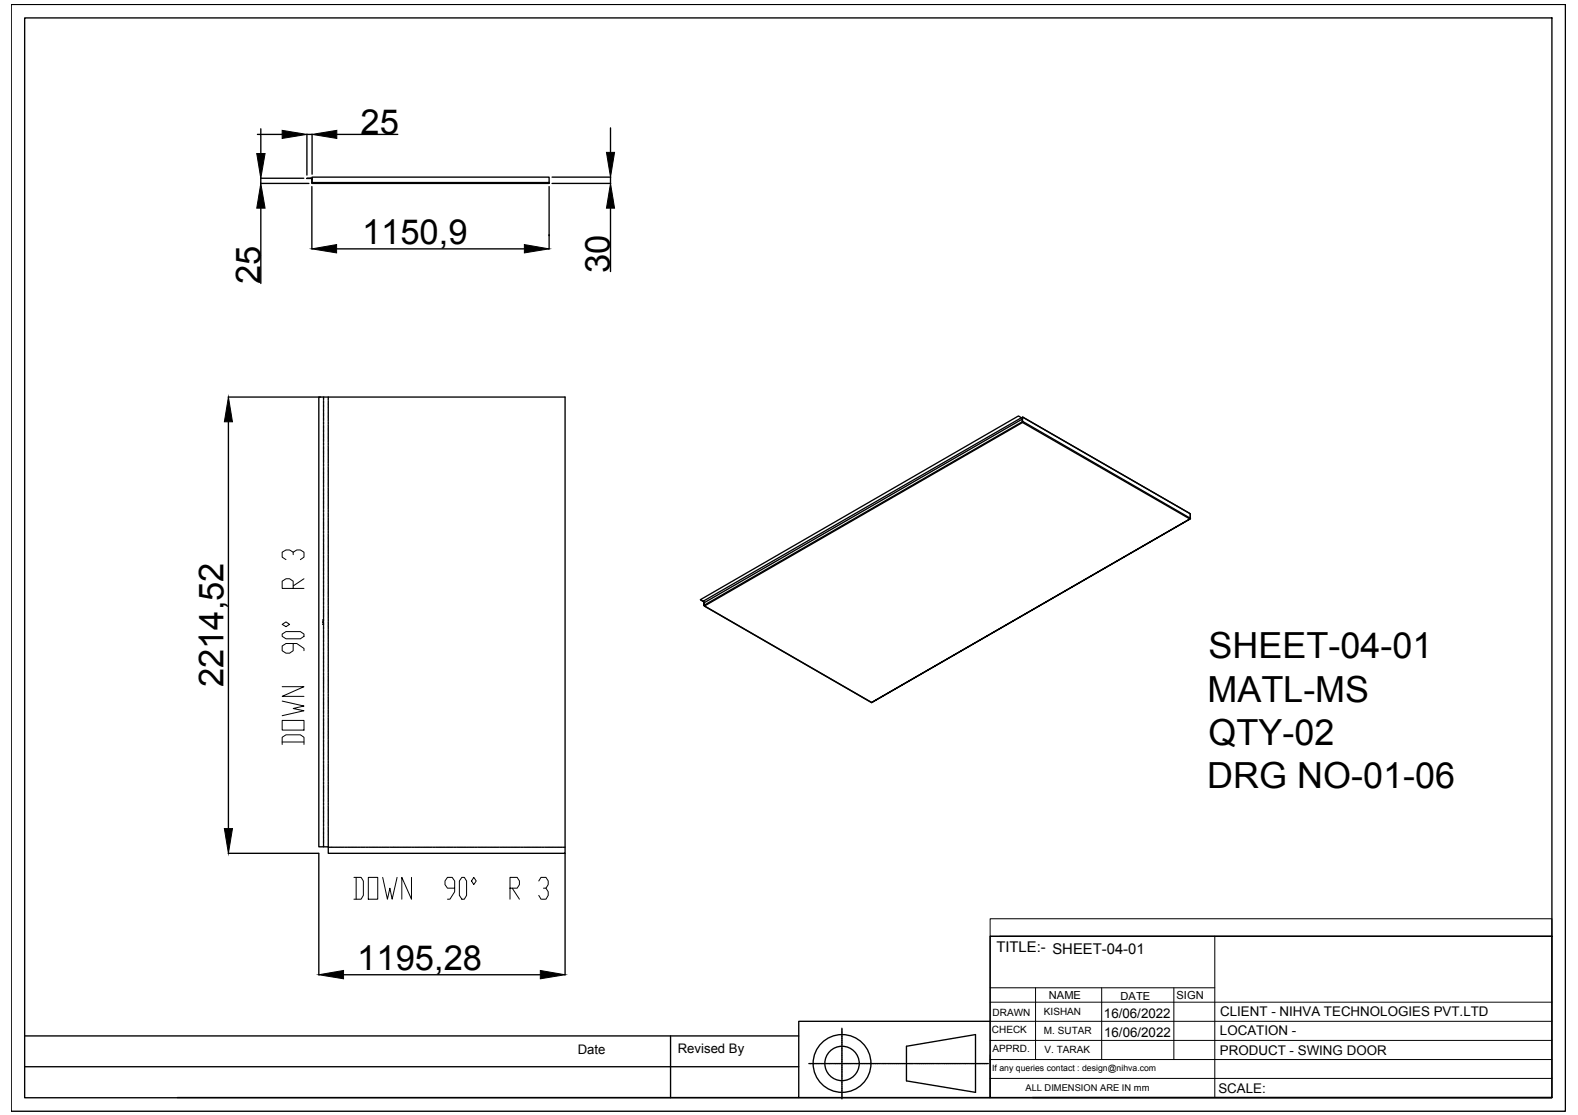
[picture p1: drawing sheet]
<svg xmlns="http://www.w3.org/2000/svg" width="297mm" height="210mm" viewBox="0 0 297 210" stroke-linecap="round" stroke-linejoin="round" font-family="sans-serif">
<!-- layer: 0 -->
<g fill="none" stroke="#000" stroke-width=".25">
<path d="M2.1 .8h292.6v208.4h-292.6zM4.6 3.4h287.5v203.3h-287.5zM48.5 25.3h4.6M49.1 34.5h9.1M49.1 33.6h8.1M49.1 24.2v4.7M49.1 33.6v.9M49.1 39.2v14.2M57.8 33.6h.7zM57.8 25.3v7.7M57.8 25.3h.9M58.6 33.5l.2 .2"/>
<path d="M58.6 33.6l.1 .1M58.7 35.1v11.8M58.7 33.8v.5l.2 .2M58.7 34.5h.1M58.7 33.8v-.5h44.7v1.1M58.7 33.8v.6h44.7M58.7 25.3v7.5M58.8 34.3l.1 .1M58.9 34.5h.1M58.9 34.5h44.5M63.4 25.3h11.5M103.4 34.4v.1h-44.6"/>
<path d="M103.4 35.1v11.8M103.9 34.5h11.1M103.9 33.3h11.1M114.9 24.1v4.6M114.9 33.3v1.2M114.9 39.2v11.9M63.4 46.8h35.3M43 74.7h17.4M43 79.4v76.6M60 74.7h46.4v85.9h-44.6v-1.2h-1.8zM60.9 74.7v.5M60.9 75.3h.1"/>
<path d="M60.9 75.5v.4M60.9 76v.1M60.9 76.2v.5M60.9 76.8v.1M60.9 77v.5M60.9 77.6v.1M60.9 77.8v.5M60.9 78.4v.1M60.9 78.6v.5M60.9 79.2v.1M60.9 79.4v.5M60.9 80v.1"/>
<path d="M61.8 74.7v.5M61.8 75.3h.1M61.8 75.5v.4M61.8 76v.1M61.8 76.2v.5M61.8 76.8v.1M61.8 77v.5M61.8 77.6v.1M61.8 77.8v.5M61.8 78.4v.1M61.8 78.6v.5M61.8 79.2v.1"/>
<path d="M61.8 79.4v.5M61.8 80v.1M192.3 78.6l-59.9 34.6-.5-.3M192.3 78.6l-.6-.3-59.8 34.6 .5 .3M192.3 78.6l.1 .3M192.4 79.3l.1 .2M192.5 78.5l31.6 18.2v.9l-31.6-18.3zM192.5 78.5l31.6 18.2v.9M192.5 79.3v.1M60.9 80.2v.5M60.9 80.8v.1M60.9 81v.4"/>
<path d="M60.9 81.6h.1M60.9 81.7v.5M60.9 82.3v.2M60.9 82.5v.5M60.9 83.1v.1M60.9 83.3v.5M60.9 83.9v.1M60.9 84.1v.5M60.9 84.7v.1M60.9 84.9v.5M60.9 85.5v.1M60.9 85.7v.5"/>
<path d="M60.9 86.3v.1M60.9 86.5v.5M60.9 87.1v.1M60.9 87.3v.4M60.9 87.9v.1M60.9 88v.5M60.9 88.6v.2M60.9 88.8v.6M60.9 89.4v.1M60.9 89.6v.5M60.9 90.2v.1M60.9 90.4v.5"/>
<path d="M60.9 91v.1M60.9 91.2v.5M60.9 91.8v.1M60.9 92v.5M60.9 92.6v.1M60.9 92.8v.5M60.9 93.4v.1M60.9 93.6v.5M60.9 94.2v.1M60.9 94.3v.6M60.9 94.9v.2M60.9 95.2v.5"/>
<path d="M60.9 95.7v.1M60.9 96v.4M60.9 96.5v.1M60.9 96.7v.5M60.9 97.3v.1M60.9 97.5v.5M60.9 98.1v.1M60.9 98.3v.5M60.9 98.9v.1M60.9 99.1v.5M60.9 99.7v.1M61.8 80.2v.5"/>
<path d="M61.8 80.8v.1M61.8 81v.4M61.8 81.6h.1M61.8 81.7v.5M61.8 82.3v.2M61.8 82.5v.5M61.8 83.1v.1M61.8 83.3v.5M61.8 83.9v.1M61.8 84.1v.5M61.8 84.7v.1M61.8 84.9v.5"/>
<path d="M61.8 85.5v.1M61.8 85.7v.5M61.8 86.3v.1M61.8 86.5v.5M61.8 87.1v.1M61.8 87.3v.4M61.8 87.9v.1M61.8 88v.5M61.8 88.6v.2M61.8 88.8v.6M61.8 89.4v.1M61.8 89.6v.5"/>
<path d="M61.8 90.2v.1M61.8 90.4v.5M61.8 91v.1M61.8 91.2v.5M61.8 91.8v.1M61.8 92v.5M61.8 92.6v.1M61.8 92.8v.5M61.8 93.4v.1M61.8 93.6v.5M61.8 94.2v.1M61.8 94.3v.6"/>
<path d="M61.8 94.9v.2M61.8 95.2v.5M61.8 95.7v.1M61.8 96v.4M61.8 96.5v.1M61.8 96.7v.5M61.8 97.3v.1M61.8 97.5v.5M61.8 98.1v.1M61.8 98.3v.5M61.8 98.9v.1M61.8 99.1v.5"/>
<path d="M61.8 99.7v.1M61.8 99.9v.5M224 97.7l-31.5-18.2-59.9 34.6 31.5 18.1M224.1 97.5l-.1 .2M61.8 100.5v.1M61.8 100.7v.5M61.8 101.2v.2M61.8 101.5v.5M61.8 102.1h.1M61.8 102.3v.4M61.8 102.8v.1M61.8 103v.5"/>
<path d="M61.8 103.6v.1M61.8 103.8v.5M61.8 104.4v.1M61.8 104.6v.5M61.8 105.2v.1M61.8 105.4v.5M61.8 106v.1M61.8 106.2v.5M61.8 106.8v.1M61.8 107v.5M61.8 107.6h.1M61.8 107.8v.4"/>
<path d="M61.8 108.4h.1M61.8 108.5v.5M61.8 109.1v.1M61.8 109.3v.5M61.8 109.9v.1M61.8 110.1v.5M61.8 110.7v.1M61.8 110.9v.5M61.8 111.5v.1M61.8 111.7v.5M61.8 112.3v.1M61.8 112.5v.5"/>
<path d="M61.8 113.1v.1M61.8 113.3v.5M61.8 113.9h.1M61.8 114.1v.4M61.8 114.7v.1M61.8 114.8v.5M61.8 115.4v.2M61.8 115.6v.5M61.8 116.2v.1M61.8 116.4v.5M61.8 117v.1M61.8 117.2v.5"/>
<path d="M61.8 117.8v.1M61.8 118v.5M61.8 118.6v.1M61.8 118.8v.5M61.8 119.4v.1M61.8 119.6v.5M132.4 113.2l.2 .2zM132.5 113.4v.5v-.4l59.9-34.6v.5l-59.9 34.5 .1 .2 31.5 18.2M132.5 113.4v.1M132.5 113.9l.1 .2M61.8 120.2v.1M61.8 120.4v.4"/>
<path d="M61.8 121v.1M61.8 121.1v.6M61.8 121.7v.2M61.8 121.9v.6M61.8 122.5v.1M61.8 122.8v.4M61.8 123.3v.1M61.8 123.5v.5M61.8 124.1v.1M61.8 124.3v.5M61.8 124.9v.1M61.8 125.1v.5"/>
<path d="M61.8 125.7v.1M61.8 125.9v.5M61.8 126.5v.1M61.8 126.7v.5M61.8 127.3v.1M61.8 127.5v.5M61.8 128v.2M61.8 128.3v.5M61.8 128.8v.1M61.8 129v.5M61.8 129.6v.1M61.8 129.8v.5"/>
<path d="M61.8 130.4v.1M61.8 130.6v.5M61.8 131.2v.1M61.8 131.4v.5M61.8 132v.1M61.8 132.2v.5M61.8 132.8v.1M61.8 133v.5M61.8 133.6v.1M61.8 133.8v.5M61.8 134.4h.1M61.8 134.6v.4"/>
<path d="M61.8 135.2h.1M61.8 135.3v.5M61.8 135.9v.1M61.8 136.1v.5M61.8 136.7v.1M61.8 136.9v.5M61.8 137.5v.1M61.8 137.7v.5M61.8 138.3v.1M61.8 138.5v.5M61.8 139.1v.1M61.8 139.3v.5"/>
<path d="M61.8 139.9v.1M164.1 132.2l59.9-34.5zM60.9 144v.5M60.9 144.6v.1M60.9 144.8v.5M60.9 145.4v.1M60.9 145.6v.5M60.9 146.2v.1M60.9 146.4v.5M60.9 147v.1M60.9 147.2v.4M60.9 147.8v.1"/>
<path d="M60.9 147.9v.5M60.9 148.5v.2M60.9 148.7v.6M60.9 149.3v.1M60.9 149.5v.5M60.9 150.1v.1M60.9 150.3v.5M60.9 150.9v.1M60.9 151.1v.5M60.9 151.7v.1M60.9 151.9v.5M60.9 152.5v.1"/>
<path d="M60.9 152.7v.5M60.9 153.3v.1M60.9 153.5v.5M60.9 154.1v.1M60.9 154.2v.6M60.9 154.8v.2M60.9 155.1v.4M60.9 155.6v.1M60.9 155.8v.5M60.9 156.4v.1M60.9 156.6v.5M60.9 157.2v.1"/>
<path d="M60.9 157.4v.5M60.9 158v.1M60.9 158.2v.5M60.9 158.8v.1M60.9 159v.4M61.8 140.1v.5M61.8 140.7h.1M61.8 140.9v.4M61.8 141.5h.1M61.8 141.6v.5M61.8 142.2v.2M61.8 142.4v.5"/>
<path d="M61.8 143v.1M61.8 143.2v.5M61.8 143.8v.1M61.8 144v.5M61.8 144.6v.1M61.8 144.8v.5M61.8 145.4v.1M61.8 145.6v.5M61.8 146.2v.1M61.8 146.4v.5M61.8 147v.1M61.8 147.2v.4"/>
<path d="M61.8 147.8v.1M61.8 147.9v.5M61.8 148.5v.2M61.8 148.7v.6M61.8 149.3v.1M61.8 149.5v.5M61.8 150.1v.1M61.8 150.3v.5M61.8 150.9v.1M61.8 151.1v.5M61.8 151.7v.1M61.8 151.9v.5"/>
<path d="M61.8 152.5v.1M61.8 152.7v.5M61.8 153.3v.1M61.8 153.5v.5M61.8 154.1v.1M61.8 154.2v.6M61.8 154.8v.2M61.8 155.1v.4M61.8 155.6v.1M61.8 155.8v.5M61.8 156.4v.1M61.8 156.6v.5"/>
<path d="M61.8 157.2v.1M61.8 157.4v.5M61.8 158v.1M61.8 158.2v.5M61.8 158.8v.1M61.8 159v.4M61.8 159.5h.5M62.3 159.5h.2M62.6 159.5h.4M63.1 159.5h.1M63.3 159.5h.5M63.9 159.5h.1"/>
<path d="M64.1 159.5h.5M64.7 159.5h.1M64.9 159.5h.5M65.5 159.5h.1M65.7 159.5h.5M66.3 159.5h.1M66.5 159.5h.5M67.1 159.5h.1M67.3 159.5h.5M67.9 159.5h.1M68.1 159.5h.5M68.7 159.5h.1"/>
<path d="M68.9 159.5h.4M69.5 159.5h.1M69.6 159.5h.5M70.2 159.5h.1M70.4 159.5h.5M71 159.5h.1M71.2 159.5h.5M71.8 159.5h.1M72 159.5h.5M72.6 159.5h.1M72.8 159.5h.5M73.4 159.5h.1"/>
<path d="M73.6 159.5h.5M74.2 159.5h.1M74.4 159.5h.5M75 159.5h.1M75.2 159.5h.4M75.8 159.5h.1M75.9 159.5h.5M76.5 159.5h.2M76.7 159.5h.5M77.3 159.5h.1M77.5 159.5h.5M78.1 159.5h.1"/>
<path d="M78.3 159.5h.5M78.9 159.5h.1M79.1 159.5h.5M79.7 159.5h.1M79.9 159.5h.5M80.5 159.5h.1M80.7 159.5h.5M81.3 159.5h.1M81.5 159.5h.4M82.1 159.5h.1M82.2 159.5h.5M82.8 159.5h.2"/>
<path d="M83 159.5h.6M83.6 159.5h.1M83.8 159.5h.5M84.4 159.5h.1M84.6 159.5h.5M85.2 159.5h.1M85.4 159.5h.5M86 159.5h.1M86.2 159.5h.5M86.8 159.5h.1M87 159.5h.5M87.6 159.5h.1"/>
<path d="M87.8 159.5h.5M88.4 159.5h.1M88.5 159.5h.6M89.1 159.5h.1M89.4 159.5h.4M89.9 159.5h.1M90.1 159.5h.5M90.7 159.5h.1M90.9 159.5h.5M91.5 159.5h.1M91.7 159.5h.5M92.3 159.5h.1"/>
<path d="M92.5 159.5h.5M93.1 159.5h.1M93.3 159.5h.5M93.9 159.5h.1M94.1 159.5h.5M94.6 159.5h.2M94.9 159.5h.5M95.4 159.5h.1M95.7 159.5h.4M96.3 159.5h.1M96.4 159.5h.5M97 159.5h.1"/>
<path d="M97.2 159.5h.5M97.8 159.5h.1M98 159.5h.5M98.6 159.5h.1M98.8 159.5h.5M99.4 159.5h.1M99.6 159.5h.5M100.2 159.5h.1M100.4 159.5h.5M101 159.5h.1M101.2 159.5h.5M101.8 159.5h.1"/>
<path d="M102 159.5h.4M102.6 159.5h.1M102.7 159.5h.5M103.3 159.5h.1M103.5 159.5h.5M104.1 159.5h.1M104.3 159.5h.5M104.9 159.5h.1M105.1 159.5h.5M105.7 159.5h.1M105.9 159.5h.5M43 160.6h17"/>
<path d="M60 160.6v22.9M106.4 160.6v22.9M186.4 176.3h105.7v30.3h-105.7zM4.6 195h145.8M64.7 183.5h37M126.2 195v11.7M158.5 193.6v.3M158.5 194v2.7M158.5 196.8v.2M158.5 197v.9M158.5 197.9v.2M158.5 198.2v.8"/>
<path d="M158.5 199.1v3M170.6 197l13-2.2v10.8l-13-2.1zM186.4 192.3h-36v14.3h-117M4.6 200.8h145.8M150.4 206.6h36M152.3 200.2h2.2M154.5 200.2h.8M155.4 200.2h.2M155.7 200.2h.8M156.6 200.2h.2M156.9 200.2h3.6M158.5 202.2v.8"/>
<path d="M158.5 203.1v.2M158.5 203.4v.8M158.5 204.2v.3M158.5 204.5v2.4M160.6 200.2h.2M160.9 200.2h.8M161.7 200.2h.3M162 200.2h3.6M165.7 200.2h.2M166 200.2h.8M166.9 200.2h.2M167.2 200.2h3.5"/>
<path d="M170.8 200.2h.2M171.1 200.2h.8M172 200.2h.2M172.3 200.2h3.5M175.9 200.2h.2M176.2 200.2h.8M177.1 200.2h.2M177.4 200.2h3.6M181 200.2h.3M181.3 200.2h.8M182.2 200.2h.2M182.5 200.2h.8"/>
<path d="M183.4 200.2h2.6M194.3 206.6h97.8"/>
<circle cx="158.5" cy="200.2" r="5.4"/>
<circle cx="158.5" cy="200.2" r="3.2"/>
</g>
<path d="M48.3 28.9h1.6l-.8 4.7zM49.1 34.5l.8 4.7h-1.6zM53.1 24.5l4.7 .8-4.7 .8zM58.7 25.3l4.7-.8v1.6zM114.2 28.7h1.5l-.8 4.6zM114.9 34.5l.8 4.7h-1.5zM58.7 46.8l4.7-.8v1.6zM98.7 46l4.7 .8-4.7 .8zM43 74.7l.8 4.7h-1.6zM42.2 156h1.6l-.8 4.6zM60 183.5l4.7-.8v1.6zM101.7 182.7l4.7 .8-4.7 .8z" fill="#000" stroke="#000" stroke-width=".19"/>
<g fill="none" stroke="#000" stroke-width=".19">
<path d="M186.4 173h105.7v3.3h-105.7zM186.4 176.3v30.3M188.2 176.3h103.9M228.7 176.3v30.3M186.4 199.5h105.7M186.4 195.9h105.7M186.4 192.3h105.7M186.4 188.7h105.7M186.4 186h42.3M194.9 186v13.5M207.4 186v13.5M221 186v13.5"/>
<path d="M186.4 203h105.7"/>
</g>
<text font-size="7.9" x="58.2" y="141.5" transform="rotate(-90 58.2 141.5)">DOWN 90° R 3</text>
<text font-size="7.5" x="65.3" y="170.4">DOWN 90° R 3</text>
<g font-size="6.8">
<text x="227.5" y="123.9">SHEET-04-01</text>
<text x="227.3" y="132.1">MATL-MS</text>
<text x="227.5" y="140.2">QTY-02</text>
<text x="227.2" y="148.4">DRG NO-01-06</text>
</g>
<g font-size="6.5">
<text x="67.9" y="25.2">25</text>
<text x="68.1" y="45.9">1150,9</text>
<text x="49" y="53.5" transform="rotate(-90 49 53.5)">25</text>
<text x="114.8" y="51.4" transform="rotate(-90 114.8 51.4)">30</text>
<text x="42.1" y="129.4" transform="rotate(-90 42.1 129.4)">2214,52</text>
<text x="67.3" y="182.5">1195,28</text>
</g>
<text font-size="2.8" x="187.6" y="179.2">TITLE:- SHEET-04-01</text>
<g font-size="2.5">
<text x="207.8" y="191.6">16/06/2022</text>
<text x="229.7" y="191.3">CLIENT - NIHVA TECHNOLOGIES PVT.LTD</text>
<text x="207.8" y="195.2">16/06/2022</text>
<text x="229.6" y="194.9">LOCATION -</text>
<text x="108.7" y="198.5">Date</text>
<text x="127.6" y="198.2">Revised By</text>
<text x="229.6" y="198.5">PRODUCT - SWING DOOR</text>
<text x="229.3" y="205.7">SCALE:</text>
</g>
<g font-size="2.1">
<text x="197.4" y="188.1">NAME</text>
<text x="210.9" y="188.2">DATE</text>
<text x="221.5" y="188">SIGN</text>
</g>
<g font-size="1.9">
<text x="186.8" y="191.2">DRAWN</text>
<text x="196.5" y="191.1">KISHAN</text>
<text x="186.7" y="194.4">CHECK</text>
<text x="186.8" y="198">APPRD.</text>
<text x="196.5" y="194.7">M. SUTAR</text>
<text x="196.6" y="198.3">V. TARAK</text>
</g>
<text font-size="1.8" x="193" y="205.4">ALL DIMENSION ARE IN mm</text>
<text font-size="1.6" x="186.8" y="201.7">If any queries contact : design@nihva.com</text>
</svg>
